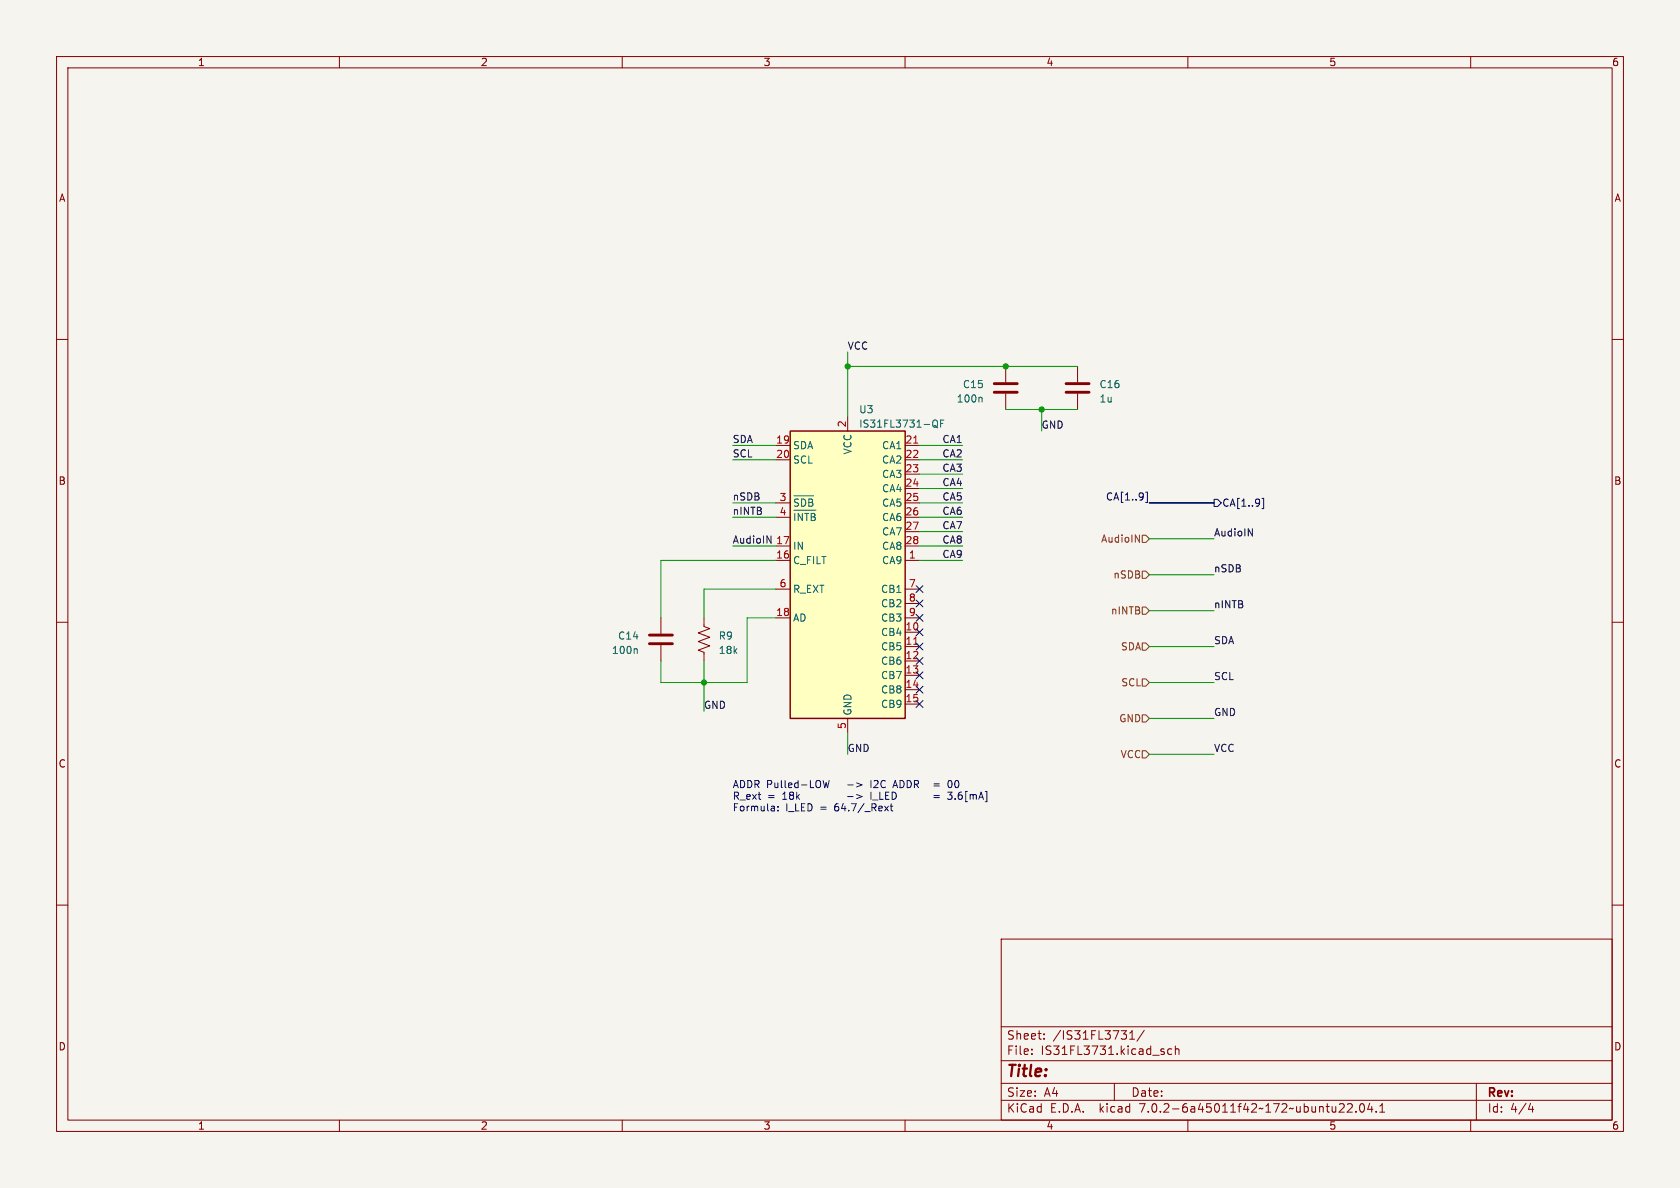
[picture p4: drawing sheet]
<svg xmlns="http://www.w3.org/2000/svg" width="297mm" height="210mm" viewBox="0 0 297 210" stroke-linecap="round" stroke-linejoin="round" font-family="sans-serif">
<path d="M0 0h297v210h-297z" fill="#f5f4ef" stroke="#f5f4ef" stroke-width=".18"/>
<g fill="none" stroke="#840000" stroke-width=".18">
<path d="M10 10h277v190h-277zM12 12h273v186h-273zM60 10v2M110 10v2M160 10v2M210 10v2M260 10v2M10 60h2M285 60h2M137.2 78.7h2.5M149.9 73.7v2.5M160 78.7h2.6"/>
<path d="M177.8 64.8v2.8M177.8 69.6v2.8M190.5 64.8v2.8M190.5 69.6v2.8M137.2 99.1h2.5M137.2 96.5h2.5M137.2 81.3h2.5M137.2 88.9h2.5M137.2 91.4h2.5M160 99.1h2.6M160 96.5h2.6M160 81.3h2.6"/>
<path d="M160 83.8h2.6M160 86.4h2.6M160 88.9h2.6M160 91.4h2.6M160 94h2.6M10 110h2M116.8 109.2v2.8M116.8 114v2.8M124.5 109.2v1.5l1 .4-2.1 .8 2.1 .7-2.1 .8 2.1 .8-2.1 .7 1.1 .4v1.5M137.2 109.2h2.5M137.2 104.1h2.5M160 111.8h2.6"/>
<path d="M160 114.3h2.6M160 116.8h2.6M160 119.4h2.6M160 109.2h2.6M160 104.1h2.6M160 106.7h2.6M285 110h2M149.9 127v2.5M160 121.9h2.6M160 124.5h2.6M10 160h2M285 160h2"/>
<path d="M177 166h108v32h-108zM60 198v2M110 198v2M160 198v2M177 194.5h108M177 191.5h108M177 187.5h108M177 181.5h108M182.4 186.3v.1M182.4 185.5v.1M184.6 183.6v.1M184.6 182.8v.1"/>
<path d="M197 191.5v3M199.7 183.7h.9M199.7 182.6l.4-.4v1.5M202.3 182.1l-1.3 2M205.8 186v.3M207.1 185.5l-.4-.1-.3 .3v.4l.2 .2h.5M207.8 185.5l.2-.1 .4 .1v.9M207.8 184.9v1.5M210 198v2M237.5 195.2l.1 .2v.3l-.9 .9h.9M238.2 195.2l.6-.1 .2 .1 .1 .3-1 1.1h1M239.7 196.5v.1"/>
<path d="M240.5 195.2l.2-.1a.81 .81 0 0 1 .6 .6 .81 .81 0 0 1-.3 .8l-.1 .1a.81 .81 0 0 1-.4-1.4zM242.1 195l-.3 1.1h.9M242.5 195.6v1M243.3 196.5v.1M243.9 196.6h.9M243.9 195.5l.5-.4v1.5M260 198v2M261 191.5v6.5M270.2 196.1h.9M270.9 195.6v1"/>
</g>
<path d="M139.7 76.2h20.3v50.8h-20.3z" fill="#ffffc2" stroke="#ffffc2" stroke-width=".18"/>
<path d="M139.7 76.2h20.3v50.8h-20.3z" fill="none" stroke="#840000" stroke-width=".25"/>
<path d="M161.5 78.3h.8M161.5 113.9h.8" fill="none" stroke="#a90000" stroke-width=".18"/>
<g fill="none" stroke="#006464" stroke-width=".18">
<path d="M165.1 74.3l.1-.1a.43 .43 0 0 1 .5 .5v.4a.42 .42 0 0 1-.2 .4 .42 .42 0 0 1-.4 0M165.1 75.2l.7 .4M166.3 74.9h.4M166.9 74.2h-.6v1.3M173.4 70.2l.2 .2v.7M140.3 87.6h3.5M140.3 90.2h4M140.5 90.8v1.2M141.2 88.3l-.5-.1-.3 .3M141.8 90.8v1.2l-.7-1.2v1.2M142.4 88.5l-.2-.2-.5-.1v1.3M142.6 90.8v1.2"/>
<path d="M143.4 90.8v1.2M143.7 88.5l-.3-.3h-.4v1.3M112.5 114.7l.2 .2v.6"/>
</g>
<path d="M175.8 69.3h4M175.8 67.8h4M188.5 69.3h4M188.5 67.8h4M114.8 113.8h4.1M114.8 112.3h4.1" fill="none" stroke="#840000" stroke-width=".51"/>
<path d="M200.7 94.6l.7 1.2v-1.2M201.9 94.6h.7l.6 .7-.6 .6h-.7zM201.9 101h.7l.6 .6-.6 .6h-.7zM201.9 113.7h.7l.6 .6-.6 .6h-.7zM201.9 107.3h.7l.6 .7-.6 .6h-.7zM201.9 126.4h.7l.6 .6-.6 .6h-.7zM201.9 132.7h.7l.6 .7-.6 .6h-.7zM201.9 120h.7l.6 .7-.6 .6h-.7z" fill="none" stroke="#725600" stroke-width=".18"/>
<g fill="none" stroke="#000084" stroke-width=".18">
<path d="M202.5 87h.3v1.8h-.3M214.6 88.3h.7l.6 .6-.6 .6h-.7zM223.1 88.1h.3v1.8h-.3M162 106.1l1.2 1.2M162 118.8l1.2 1.2M162 113.7l1.2 1.2M162 116.2l1.2 1.2M162 108.6l1.2 1.2M162 103.5l1.2 1.2M162 111.2l1.2 1.2M163.2 106.1l-1.2 1.2M163.2 118.8l-1.2 1.2"/>
<path d="M163.2 113.7l-1.2 1.2M163.2 116.2l-1.2 1.2M163.2 108.6l-1.2 1.2M163.2 103.5l-1.2 1.2M163.2 111.2l-1.2 1.2M162 123.9l1.2 1.2M162 121.3l1.2 1.2M163.2 123.9l-1.2 1.2M163.2 121.3l-1.2 1.2"/>
</g>
<g fill="none" stroke="#0000c2" stroke-width=".18">
<path d="M149.9 138.8h.9M151.4 138.4l1 .4-1 .3M154 138v1.2M157.8 139.2l.5-1.2 .4 1.2M158 138.9h.6M165.1 138.6h1M165.1 138.9h1M167.7 138.1l.2-.1a.68 .68 0 0 1 .4 .6 .68 .68 0 0 1-.4 .6l-.2-.1-.1-.3zM169 138h.1a.68 .68 0 0 1 .4 .6 .68 .68 0 0 1-.4 .6 .84 .84 0 0 1-.1-1.2zM174.2 139.9h.3v1.8h-.3M137.5 143.2v.2M137.5 142.6v.1"/>
<path d="M149.9 140.8h.9M151.4 140.5l1 .3-1 .4M156.4 142.5l.7 .9M157.1 142.5l-.7 .9M157.4 142.5h.4M157.5 142.1v1.1l.3 .2M165.1 140.6h1M165.1 141h1M173 141.3l.4-1.3 .5 1.3M173.1 140.9h.6"/>
</g>
<path d="M203.2 88.9h11.4" fill="none" stroke="#000084" stroke-width=".3"/>
<g fill="none" stroke="#009600" stroke-width=".18">
<path d="M129.5 78.7h7.7M149.9 64.8h40.6M149.9 62.2v11.5M162.6 78.7h7.6M177.8 72.4h12.7M184.1 72.4v3.8M129.5 91.4h7.7M129.5 88.9h7.7M129.5 81.3h7.7M129.5 96.5h7.7M137.2 99.1h-20.4v10.1M162.6 91.4h7.6"/>
<path d="M162.6 88.9h7.6M162.6 99.1h7.6M162.6 94h7.6M162.6 81.3h7.6M162.6 86.4h7.6M162.6 83.8h7.6M162.6 96.5h7.6M203.2 95.3h11.4M124.5 116.8v8.9M137.2 109.2h-5.1v11.5h-15.3v-3.9M137.2 104.1h-12.7v5.1M203.2 108h11.4"/>
<path d="M203.2 101.6h11.4M203.2 114.3h11.4M149.9 129.5v3.9M203.2 127h11.4M203.2 133.4h11.4M203.2 120.7h11.4"/>
</g>
<g fill="#009600" stroke="#009600" stroke-width=".18">
<circle cx="177.8" cy="64.8" r=".46"/>
<circle cx="184.1" cy="72.4" r=".46"/>
<circle cx="124.5" cy="120.7" r=".46"/>
<circle cx="149.9" cy="64.8" r=".46"/>
</g>
<text font-size="2.8" fill="#840000" x="178" y="190.8">Title:</text>
<g font-size="2.1" fill="#840000">
<text x="178" y="183.9">Sheet:</text>
<text x="186.2" y="183.9">/IS31FL3731/</text>
<text x="178" y="186.6">File:</text>
<text x="184" y="186.6">IS31FL3731.kicad_sch</text>
<text x="178" y="196.8">KiCad</text>
<text x="178" y="194">Size:</text>
<text x="184.6" y="194">A4</text>
<text x="185.7" y="196.8">E.D.A.</text>
<text x="194.4" y="196.8">kicad</text>
<text x="200" y="194">Date:</text>
<text x="201.5" y="196.8">7.0.2-6a45011f42~172~ubuntu22.04.1</text>
<text x="263" y="194.2">Rev:</text>
<text x="263" y="196.8">Id:</text>
<text x="267" y="196.8">4/4</text>
</g>
<g font-size="1.8" fill="#840000">
<text x="35" y="11.8">1</text>
<text x="85" y="11.8">2</text>
<text x="135" y="11.8">3</text>
<text x="185" y="11.8">4</text>
<text x="235" y="11.8">5</text>
<text x="285" y="11.8">6</text>
<text x="10.4" y="35.8">A</text>
<text x="285.4" y="35.8">A</text>
<text x="10.3" y="85.8">B</text>
<text x="285.3" y="85.8">B</text>
<text x="10.3" y="135.8">C</text>
<text x="285.3" y="135.8">C</text>
<text x="10.3" y="185.8">D</text>
<text x="285.3" y="185.8">D</text>
<text x="35" y="199.8">1</text>
<text x="85" y="199.8">2</text>
<text x="135" y="199.8">3</text>
<text x="185" y="199.8">4</text>
<text x="235" y="199.8">5</text>
<text x="285" y="199.8">6</text>
</g>
<g font-size="1.8" fill="#0f0f0f">
<text x="149.9" y="61.9">VCC</text>
<text x="184.1" y="75.9">GND</text>
<text x="129.5" y="80.9">SCL</text>
<text x="129.5" y="78.4">SDA</text>
<text x="166.5" y="80.9">CA2</text>
<text x="166.5" y="83.5">CA3</text>
<text x="166.5" y="78.4">CA1</text>
<text x="129.5" y="88.6">nSDB</text>
<text x="166.5" y="86">CA4</text>
<text x="166.5" y="88.6">CA5</text>
<text x="129.5" y="91.1">nINTB</text>
<text x="166.5" y="93.6">CA7</text>
<text x="166.5" y="91.1">CA6</text>
<text x="214.6" y="94.9">AudioIN</text>
<text x="129.5" y="96.2">AudioIN</text>
<text x="166.5" y="98.7">CA9</text>
<text x="166.5" y="96.2">CA8</text>
<text x="214.6" y="101.3">nSDB</text>
<text x="214.6" y="107.6">nINTB</text>
<text x="214.6" y="114">SDA</text>
<text x="124.5" y="125.4">GND</text>
<text x="214.6" y="120.3">SCL</text>
<text x="214.6" y="126.7">GND</text>
<text x="149.9" y="133">GND</text>
<text x="214.6" y="133">VCC</text>
</g>
<g font-size="1.8" fill="#006464">
<text x="169.1" y="71.3">100n</text>
<text x="170.2" y="68.8">C15</text>
<text x="194.3" y="68.8">C16</text>
<text x="194.3" y="71.3">1u</text>
<text x="151.8" y="75.8">IS31FL3731-QF</text>
<text x="151.8" y="73.2">U3</text>
<text x="140.2" y="79.6">SDA</text>
<text x="140.2" y="82.1">SCL</text>
<text x="150.7" y="80.5" transform="rotate(-90 150.7 80.5)">VCC</text>
<text x="155.8" y="79.6">CA1</text>
<text x="155.8" y="82.1">CA2</text>
<text x="155.8" y="84.6">CA3</text>
<text x="155.8" y="87.2">CA4</text>
<text x="155.8" y="89.7">CA5</text>
<text x="140.2" y="90.3">~{SDB}</text>
<text x="140.2" y="92.9">~{INTB}</text>
<text x="155.8" y="92.3">CA6</text>
<text x="155.8" y="94.8">CA7</text>
<text x="140.2" y="99.9">C_FILT</text>
<text x="140.2" y="97.3">IN</text>
<text x="155.8" y="99.9">CA9</text>
<text x="155.8" y="97.3">CA8</text>
<text x="140.2" y="105">R_EXT</text>
<text x="155.6" y="105">CB1</text>
<text x="155.6" y="107.5">CB2</text>
<text x="109.2" y="113.2">C14</text>
<text x="127" y="113.2">R9</text>
<text x="140.2" y="110">AD</text>
<text x="155.6" y="112.6">CB4</text>
<text x="155.6" y="110">CB3</text>
<text x="108.1" y="115.8">100n</text>
<text x="127" y="115.8">18k</text>
<text x="155.6" y="115.1">CB5</text>
<text x="155.6" y="117.7">CB6</text>
<text x="155.6" y="120.2">CB7</text>
<text x="155.6" y="122.7">CB8</text>
<text x="155.6" y="125.3">CB9</text>
<text x="150.7" y="126.5" transform="rotate(-90 150.7 126.5)">GND</text>
</g>
<g font-size="1.8" fill="#a90000">
<text x="149.6" y="75.6" transform="rotate(-90 149.6 75.6)">2</text>
<text x="137.2" y="78.5">19</text>
<text x="137.2" y="81">20</text>
<text x="160" y="78.5">21</text>
<text x="160" y="81">22</text>
<text x="160" y="83.6">23</text>
<text x="137.8" y="88.6">3</text>
<text x="160" y="86.1">24</text>
<text x="160" y="88.6">25</text>
<text x="137.8" y="91.2">4</text>
<text x="160" y="91.2">26</text>
<text x="160" y="93.7">27</text>
<text x="137.2" y="98.8">16</text>
<text x="137.2" y="96.3">17</text>
<text x="160" y="96.3">28</text>
<text x="160.6" y="98.8">1</text>
<text x="137.8" y="103.9">6</text>
<text x="160.6" y="103.9">7</text>
<text x="160.6" y="106.4">8</text>
<text x="137.2" y="109">18</text>
<text x="160" y="111.5">10</text>
<text x="160.6" y="109">9</text>
<text x="160" y="114">11</text>
<text x="160" y="116.6">12</text>
<text x="160" y="119.1">13</text>
<text x="160" y="121.7">14</text>
<text x="160" y="124.2">15</text>
<text x="149.6" y="128.9" transform="rotate(-90 149.6 128.9)">5</text>
</g>
<g font-size="1.8" fill="#000084">
<text x="195.4" y="88.6">CA[1..9]</text>
<text x="216.1" y="89.7">CA[1..9]</text>
</g>
<g font-size="1.8" fill="#725600">
<text x="194.5" y="96.1">AudioIN</text>
<text x="196.7" y="102.4">nSDB</text>
<text x="196.3" y="108.8">nINTB</text>
<text x="198" y="115.1">SDA</text>
<text x="198.1" y="121.5">SCL</text>
<text x="197.7" y="127.8">GND</text>
<text x="198" y="134.2">VCC</text>
</g>
<g font-size="1.8" fill="#0000c2">
<text x="129.5" y="139.4">ADDR Pulled-LOW -&gt;</text>
<text x="129.5" y="141.5">R_ext</text>
<text x="129.5" y="143.5">Formula:</text>
<text x="135.7" y="141.5">=</text>
<text x="138.4" y="141.5">18k -&gt;</text>
<text x="138.9" y="143.5">I_LED =</text>
<text x="147.7" y="143.5">64.7/_Rext</text>
<text x="152.5" y="141.5">I_LED =</text>
<text x="154.7" y="139.4">I2C</text>
<text x="158.9" y="139.4">ADDR =</text>
<text x="166" y="141.5">3.6[mA]</text>
</g>
</svg>
